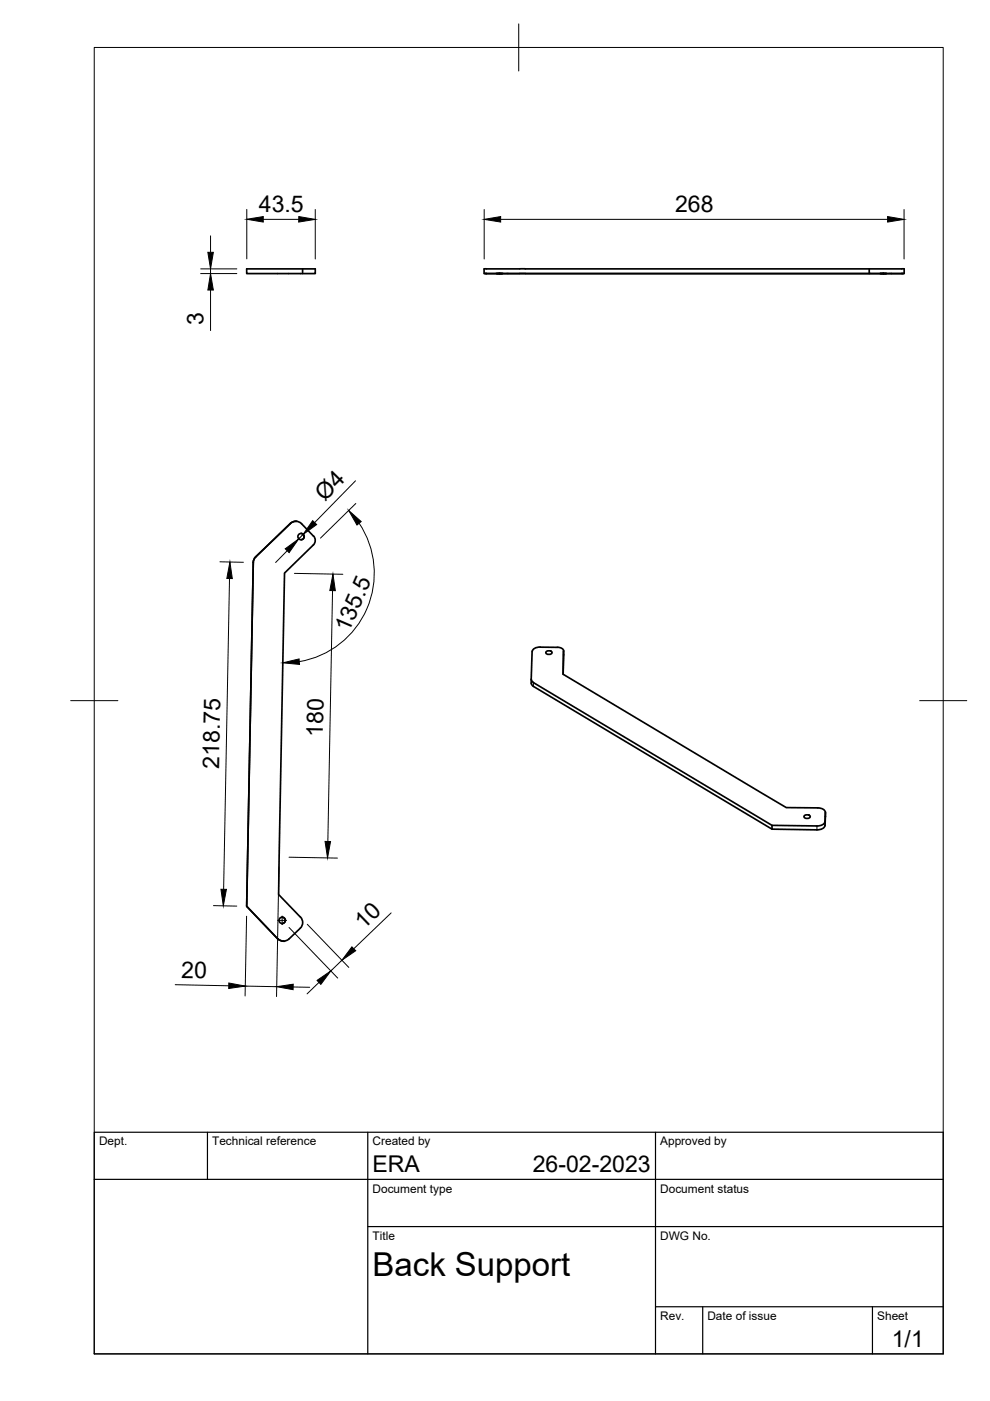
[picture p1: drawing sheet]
<svg xmlns="http://www.w3.org/2000/svg" width="210mm" height="297mm" viewBox="0 0 210 297" stroke-linecap="round" stroke-linejoin="round" font-family="sans-serif">
<!-- layer: Visible -->
<g fill="none" stroke="#000" stroke-width=".36">
<path d="M52.3 57h14.5v1h-14.5zM64.2 57v1M102.6 57v1M102.7 58h.4zM103.1 58h81.2M103.1 57h7.1M103.1 57h-.4M105.2 58h1.4zM111.4 57h79.8M111.4 57h-1.2M184.3 57v1h7.4h-85.9M186.6 58h1.4z"/>
<path d="M191.2 57h.5M191.7 57v1M53.7 119.2l-1.4 73 6.6 6.9M61.6 111l-7.4 7.1-.4 .5-.1 .6M61.6 111a1.66 1.66 0 0 1 2.3 0l2.6 2.7M62.7 110.5l-.6 .1-.5 .4M63.8 113.1a.67 .67 0 0 1 .7 .7 .67 .67 0 0 1-.7 .6M66.4 115.5l-6.1 6-1.2 68.2 4.6 4.7a1.66 1.66 0 0 1-.1 2.4l-2.4 2.3a1.66 1.66 0 0 1-2.3-.1M66.5 113.6a1.36 1.36 0 0 1-.1 1.9M112.8 138.2l-.2 5.8 .5 .7 50.6 30.3 9.5 .1a1.6 1.6 0 0 0 1.7-.9l.1-1.9M114.5 137.2a1.59 1.59 0 0 0-1.7 .9M114.5 137.2l3.7 .1"/>
<path d="M115.9 138.1l.5-.1a.52 .52 0 0 1 .6 .5l-.6 .3a.52 .52 0 0 1-.7-.5zM118.2 137.2a1.24 1.24 0 0 1 1.3 .8M119.5 138.8v-.8l-.1 4.9 41.8 25 5.5 3.3 6.7 .1 .9 .2a.96 .96 0 0 1 .7 .8M119.5 138.9l-.1 4.1M119.5 138.8h.1M112.6 144l.1 1.1 .4 .4 50.6 30.3M170.7 172.9l.4-.2a.52 .52 0 0 1 .7 .5l-.7 .3a.52 .52 0 0 1-.6-.5zM175 173.1l-.1 1.9a1.42 1.42 0 0 1-1.7 .9l-9.5-.1v-.8M175 172.3v.8M175 173.1h.1M58.9 199l.5 .4 .7 .1M59.8 194.5a.67 .67 0 0 1 .7 .6 .67 .67 0 0 1-.7 .7"/>
<circle cx="63.8" cy="113.8" r=".67"/>
<circle cx="59.8" cy="195.1" r=".67"/>
</g>
<g fill="#000">
<circle cx="62.7" cy="110.5" r=".18"/>
<circle cx="60.1" cy="199.6" r=".18"/>
</g>
<!-- layer: Visible Narrow -->
<path d="M119.5 138v.9M113.1 144.7v.8M173.2 175.1v.8M174.9 174.2v.8M175 172.3v.8" fill="none" stroke="#000" stroke-width=".21"/>
<!-- layer: BORDER -->
<path d="M20 10.1h180v276.9h-180zM110 5.1v10M15 148.6h10M195 148.6h10" fill="none" stroke="#000" stroke-width=".21"/>
<!-- layer: TITLEBLOCK -->
<path d="M20 240.1h180v46.9h-180zM20 250h180M44 240.1v9.9M78 240.1v46.9M139 240.1v46.9M78 260.1h122M139 277.1h61M149 277.1v9.9M185 277.1v9.9" fill="none" stroke="#000" stroke-width=".25"/>
<!-- layer: FD_Dimensions -->
<g fill="none" stroke="#000" stroke-width=".21">
<path d="M42.5 57h7.7M42.5 58h7.7M44.6 50v3.5M44.6 57v1M52.3 44.4v10.5M55.8 46.5h7.6M66.8 44.4v10.5M102.7 44.4v10.5M106.2 46.5h82M191.7 44.4v10.5M44.6 61.5v8.6M46.6 119.1l5 .1"/>
<path d="M60.9 116.8l-2.5 2.5M64.3 113.3l-1 1M75.4 101.9l-8.7 8.9M75.4 106.8l-7.5 7.3M76.1 110.9a19 19 0 0 1-12.6 29.4M48.7 122.6l-1.3 66M62.4 121.6l10.3 .2M70.5 125.2l-1 53.2M45.3 192l4.9 .1M52.3 194.3l-.3 16.9M59.1 183.8l-.5 27.5M61.3 181.7l10.2 .2"/>
<path d="M61.3 196.6l10.3 10.8M65.2 196l8.8 9.1M82.9 193.6l-7.9 7.6M37.1 208.8l11.4 .2M52 209.1l6.7 .1M62.2 209.3h3.5M67.6 208.3l-2.5 2.4M72.5 203.6l-2.4 2.3"/>
</g>
<g fill="#000" stroke="#000" stroke-width=".21">
<path d="M44.1 53.5h1.1l-.6 3.5zM52.3 46.5l3.5-.6v1.2zM63.4 45.9l3.4 .6-3.5 .6zM102.7 46.5l3.5-.6v1.2zM188.2 45.9l3.5 .6-3.5 .6zM44.6 58l.6 3.5h-1.1zM60.5 116.4l2.8-2.1-2 2.9zM66.3 110.4l.8 .8-2.8 2.1zM73.9 108.2l2.7 2.4-.9 .7zM48.7 119.2l.6 3.5-1.2-.1zM70.6 121.7l.5 3.5h-1.2zM60 140.5l3.4-.8 .1 1.2z"/>
<path d="M68.9 178.4h1.2l-.7 3.5zM46.8 188.5l1.2 .1-.7 3.5zM48.5 208.4l3.5 .7-3.5 .5zM58.7 209.2l3.5-.5-.1 1.1zM67.2 207.9l2.9-2-2.1 2.8zM74.6 200.8l.8 .8-2.9 2z"/>
</g>
<!-- layer: Smart Centers -->
<path d="M58.9 195.1h1.8M59.8 194.2v1.8" fill="none" stroke="#000" stroke-width=".21"/>
<text font-size="7" x="79" y="270.6">Back Support</text>
<g font-size="4.9">
<text x="54.9" y="45">43.5</text>
<text x="143.1" y="45">268</text>
<text x="43.2" y="68.9" transform="rotate(-90 43.2 68.9)">3</text>
<text x="68.9" y="106.4" transform="rotate(-46 68.9 106.4)">Ø4</text>
<text x="74" y="134.3" transform="rotate(-67 74 134.3)">135.5</text>
<text x="68.5" y="156.2" transform="rotate(-89 68.5 156.2)">180</text>
<text x="46.4" y="163" transform="rotate(-89 46.4 163)">218.75</text>
<text x="77.2" y="197.1" transform="rotate(-44 77.2 197.1)">10</text>
<text x="38.4" y="207.4" transform="rotate(1 38.4 207.4)">20</text>
<text x="79" y="248.5">ERA</text>
<text x="113" y="248.5">26-02-2023</text>
<text x="189.1" y="285.7">1/1</text>
</g>
<g font-size="2.5">
<text x="21" y="242.9">Dept.</text>
<text x="45" y="242.9">Technical reference</text>
<text x="79" y="242.9">Created by</text>
<text x="140" y="242.9">Approved by</text>
<text x="79" y="252.8">Document type</text>
<text x="140" y="252.8">Document status</text>
<text x="79" y="262.9">Title</text>
<text x="140" y="262.9">DWG No.</text>
<text x="140" y="279.9">Rev.</text>
<text x="150" y="279.9">Date of issue</text>
<text x="186" y="279.9">Sheet</text>
</g>
</svg>
